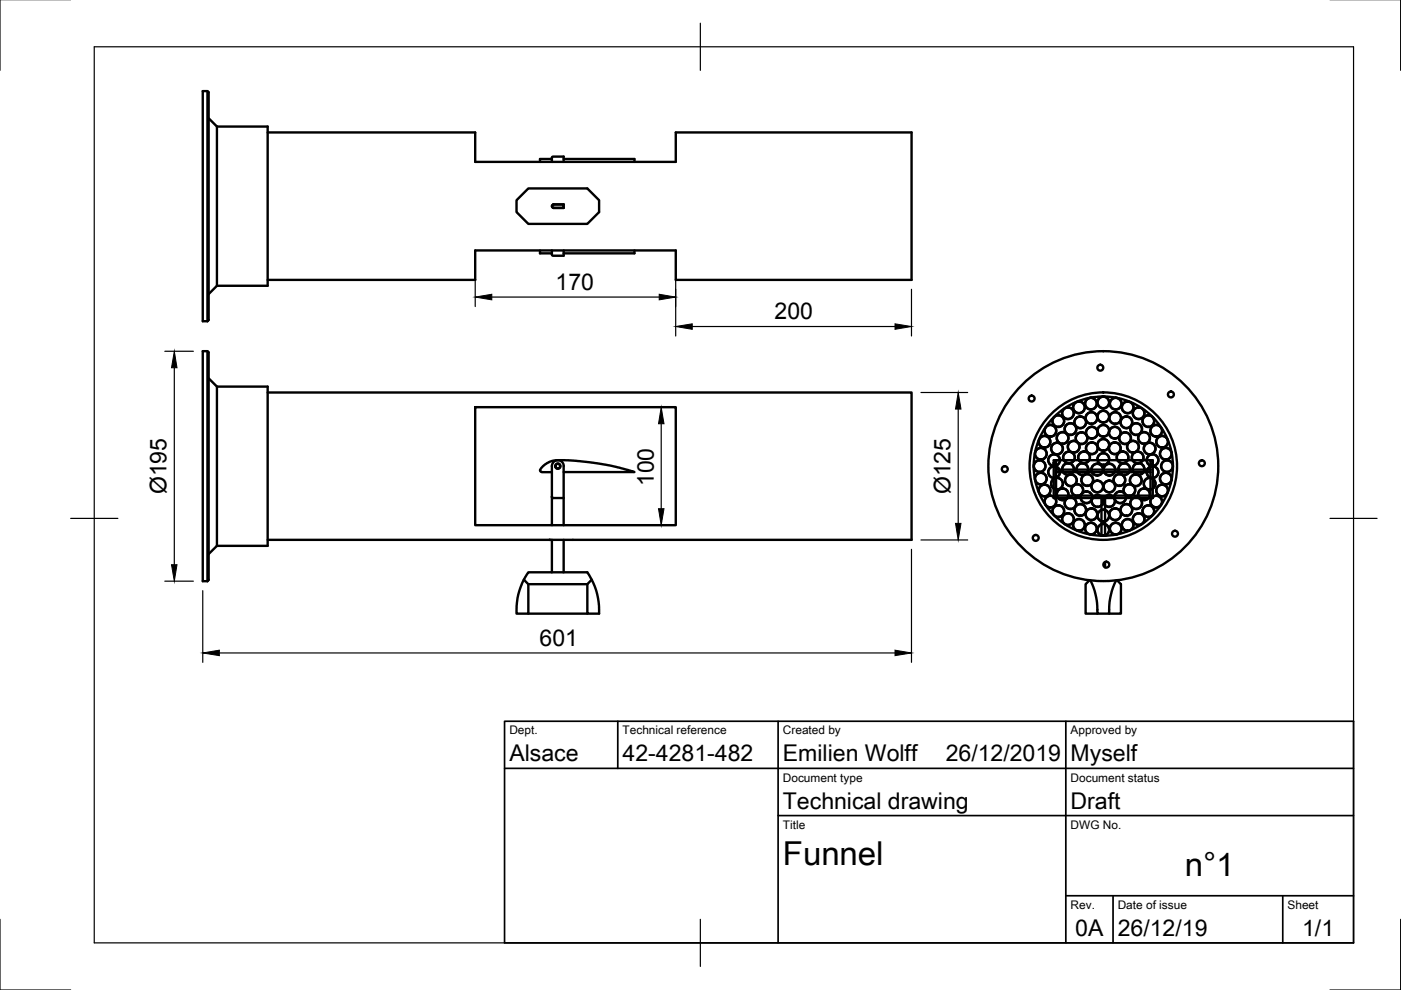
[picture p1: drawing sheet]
<svg xmlns="http://www.w3.org/2000/svg" width="297mm" height="210mm" viewBox="0 0 297 210" stroke-linecap="round" stroke-linejoin="round" font-family="sans-serif">
<!-- layer: Visible -->
<g fill="none" stroke="#000" stroke-width=".51">
<path d="M43 19.3h1l.2 .3v48.3l-.2 .2h-1zM44 19.3v48.8M44.2 25.1l1.8 1.7h10.7v33.8h-10.7M46 26.8v33.8M56.7 28.1h44.1v6.2h42.5v-6.2h50v31.2h-50v-6.2h-42.5v6.2h-44.1M117 33.7h-2.5v.6M117 34.3v-.9l.2-.2h2.3v1.1M119.5 33.7h15v.6M109.5 42.5l2.5-2.5h12.5l2.5 2.5v2.5l-2.5 2.5h-12.5l-2.5-2.5zM114.5 53.1v.6h2.5M117 53.1v.9l.2 .2h2.3v-1.1M117.4 43.3h2.1v.8h-2.1"/>
<path d="M117.4 43.3a.37 .37 0 0 0-.4 .4 .37 .37 0 0 0 .4 .4M134.5 53.1v.6h-15M43 74.5h1l.2 .2v48.3l-.2 .2h-1zM44 74.5v48.7M46 60.6l-1.8 1.7M44.2 80.2l1.8 1.8h10.7v33.7h-10.7M46 82v33.7M56.7 83.2h136.6v31.3h-136.6M100.8 86.3h42.5v25.1h-42.5zM117.3 98.1a1.24 1.24 0 0 1 1.4-.5 1.24 1.24 0 0 1 .8 1.2v12.6M117.3 98.1l-.3 .7v12.6M223.7 98.8l-.3-.7v7.5"/>
<path d="M223.9 99v.6M223.9 98.9v-1.3h20v1.3M223.9 99.6v.5M223.9 99.6h20M223.9 97.8v-.1l-.5-.1v.5M243.9 99v.6M243.9 99.6v.5M244.2 98.8l.2-.7v7.5M244.2 97.6h.2v.5M244.2 97.6l-.3 .2M46 115.7l-1.8 1.8M117 100.1h-2.2l-.2-.1-.1-.4 1.1-1.1 1-.6 1.3-.3h1.9l4.9 .4 3.7 .5 3.1 .7 3 .9h-15"/>
<path d="M117 105.3l.2 .3h2.3M117 114.5v6.8M119.5 114.5v6.8M223.4 105.6h10.2M223.5 105.5l-.1 .1M223.9 105.1l-.3 .3M223.9 100.1h20M223.9 100.1v5M223.9 105.1h4M228 105.1h.7M228.8 105.1h3.4M232.2 105.1h.9"/>
<path d="M233.2 105.1h1.5M233.5 105.6v8M233.6 105.6l.1-.1a.31 .31 0 0 1 .6 .1M234.3 105.6h10.1M234.3 105.6v8M234.3 119.2v1.1M234.7 105.1h.9M235.6 105.1h3.4M239.1 105.1h.7M239.9 105.1h4M243.9 105.1l.4 .3M243.9 100.1v5"/>
<path d="M244.3 105.5l.1 .1M111.1 122.9a13.9 13.9 0 0 0-1.6 7.2h2.5v-6.2M112 130.1h12.5M125.5 122.9l-1 1v6.2h2.5a14 14 0 0 0-2.5-8.8h-12.5l-.9 1.6 .9 1h12.5M231 123.1l-.8 .8v6.2h2.5M231.2 123.1a14.5 14.5 0 0 1 1.5 7h2.5a14.3 14.3 0 0 1 1.4-7M236.9 123.1l.8 .8v6.2h-2.5"/>
<circle cx="233.3" cy="78" r=".62"/>
<circle cx="118.3" cy="98.8" r=".5"/>
<circle cx="118.3" cy="98.8" r=".56"/>
<circle cx="213" cy="99.5" r=".62"/>
<circle cx="218.7" cy="84.5" r=".62"/>
<circle cx="220.4" cy="98.8" r="1.26"/>
<circle cx="220.4" cy="98.8" r="1.22"/>
<circle cx="220.7" cy="96.2" r="1.26"/>
<circle cx="220.7" cy="96.2" r="1.22"/>
<circle cx="221.5" cy="93.7" r="1.26"/>
<circle cx="221.5" cy="93.7" r="1.22"/>
<circle cx="222.7" cy="91.3" r="1.26"/>
<circle cx="222.7" cy="91.3" r="1.22"/>
<circle cx="223.5" cy="97.6" r="1.26"/>
<circle cx="223.5" cy="97.6" r="1.22"/>
<circle cx="224.1" cy="95.1" r="1.26"/>
<circle cx="224.1" cy="95.1" r="1.22"/>
<circle cx="224.4" cy="89.3" r="1.26"/>
<circle cx="224.4" cy="89.3" r="1.22"/>
<circle cx="225.3" cy="92.9" r="1.26"/>
<circle cx="225.3" cy="92.9" r="1.22"/>
<circle cx="226.4" cy="87.6" r="1.26"/>
<circle cx="226.4" cy="87.6" r="1.22"/>
<circle cx="226.5" cy="99.4" r="1.26"/>
<circle cx="226.5" cy="99.4" r="1.22"/>
<circle cx="226.6" cy="97" r="1.26"/>
<circle cx="226.6" cy="97" r="1.22"/>
<circle cx="227" cy="91" r="1.26"/>
<circle cx="227" cy="91" r="1.22"/>
<circle cx="227.6" cy="94.7" r="1.26"/>
<circle cx="227.6" cy="94.7" r="1.22"/>
<circle cx="228.8" cy="86.4" r="1.26"/>
<circle cx="228.8" cy="86.4" r="1.22"/>
<circle cx="229" cy="89.5" r="1.26"/>
<circle cx="229" cy="89.5" r="1.22"/>
<circle cx="229.3" cy="92.9" r="1.26"/>
<circle cx="229.3" cy="92.9" r="1.22"/>
<circle cx="229.5" cy="99.5" r="1.26"/>
<circle cx="229.5" cy="99.5" r="1.22"/>
<circle cx="229.8" cy="97" r="1.26"/>
<circle cx="229.8" cy="97" r="1.22"/>
<circle cx="231.3" cy="85.6" r="1.26"/>
<circle cx="231.3" cy="85.6" r="1.22"/>
<circle cx="231.4" cy="88.6" r="1.26"/>
<circle cx="231.4" cy="88.6" r="1.22"/>
<circle cx="231.5" cy="91.7" r="1.26"/>
<circle cx="231.5" cy="95" r="1.26"/>
<circle cx="231.5" cy="91.7" r="1.22"/>
<circle cx="231.5" cy="95" r="1.22"/>
<circle cx="232.6" cy="99.6" r="1.26"/>
<circle cx="232.6" cy="99.6" r="1.22"/>
<circle cx="233.9" cy="98.8" r="24.4"/>
<circle cx="233.9" cy="98.8" r="15.6"/>
<circle cx="233.9" cy="94.3" r="1.26"/>
<circle cx="233.9" cy="97.3" r="1.26"/>
<circle cx="233.9" cy="85.3" r="1.26"/>
<circle cx="233.9" cy="91.3" r="1.26"/>
<circle cx="233.9" cy="88.3" r="1.26"/>
<circle cx="233.9" cy="85.3" r="1.22"/>
<circle cx="233.9" cy="94.3" r="1.22"/>
<circle cx="233.9" cy="88.3" r="1.22"/>
<circle cx="233.9" cy="91.3" r="1.22"/>
<circle cx="233.9" cy="97.3" r="1.22"/>
<circle cx="233.9" cy="98.8" r="14.8"/>
<circle cx="235.2" cy="99.6" r="1.26"/>
<circle cx="235.2" cy="99.6" r="1.22"/>
<circle cx="236.4" cy="95" r="1.26"/>
<circle cx="236.4" cy="91.7" r="1.26"/>
<circle cx="236.4" cy="95" r="1.22"/>
<circle cx="236.4" cy="91.7" r="1.22"/>
<circle cx="236.4" cy="88.6" r="1.26"/>
<circle cx="236.4" cy="88.6" r="1.22"/>
<circle cx="236.5" cy="85.6" r="1.26"/>
<circle cx="236.5" cy="85.6" r="1.22"/>
<circle cx="238" cy="97" r="1.26"/>
<circle cx="238" cy="97" r="1.22"/>
<circle cx="238.4" cy="99.5" r="1.26"/>
<circle cx="238.4" cy="99.5" r="1.22"/>
<circle cx="238.5" cy="92.9" r="1.26"/>
<circle cx="238.5" cy="92.9" r="1.22"/>
<circle cx="238.8" cy="89.5" r="1.26"/>
<circle cx="238.8" cy="89.5" r="1.22"/>
<circle cx="239.1" cy="86.4" r="1.26"/>
<circle cx="239.1" cy="86.4" r="1.22"/>
<circle cx="240.2" cy="94.7" r="1.26"/>
<circle cx="240.2" cy="94.7" r="1.22"/>
<circle cx="240.9" cy="91" r="1.26"/>
<circle cx="240.9" cy="91" r="1.22"/>
<circle cx="241.2" cy="97" r="1.26"/>
<circle cx="241.2" cy="97" r="1.22"/>
<circle cx="241.4" cy="99.4" r="1.26"/>
<circle cx="241.4" cy="99.4" r="1.22"/>
<circle cx="241.4" cy="87.6" r="1.26"/>
<circle cx="241.4" cy="87.6" r="1.22"/>
<circle cx="242.6" cy="92.9" r="1.26"/>
<circle cx="242.6" cy="92.9" r="1.22"/>
<circle cx="243.5" cy="89.3" r="1.26"/>
<circle cx="243.5" cy="89.3" r="1.22"/>
<circle cx="243.7" cy="95.1" r="1.26"/>
<circle cx="243.7" cy="95.1" r="1.22"/>
<circle cx="244.4" cy="97.6" r="1.26"/>
<circle cx="244.4" cy="97.6" r="1.22"/>
<circle cx="245.1" cy="91.3" r="1.26"/>
<circle cx="245.1" cy="91.3" r="1.22"/>
<circle cx="246.4" cy="93.7" r="1.26"/>
<circle cx="246.4" cy="93.7" r="1.22"/>
<circle cx="247.2" cy="96.2" r="1.26"/>
<circle cx="247.2" cy="96.2" r="1.22"/>
<circle cx="247.4" cy="98.8" r="1.26"/>
<circle cx="247.4" cy="98.8" r="1.22"/>
<circle cx="248.3" cy="83.6" r=".62"/>
<circle cx="254.8" cy="98.2" r=".62"/>
<circle cx="219.6" cy="114" r=".62"/>
<circle cx="220.7" cy="101.5" r="1.26"/>
<circle cx="220.7" cy="101.5" r="1.22"/>
<circle cx="221.5" cy="104" r="1.26"/>
<circle cx="221.5" cy="104" r="1.22"/>
<circle cx="222.7" cy="106.3" r="1.26"/>
<circle cx="222.7" cy="106.3" r="1.22"/>
<circle cx="223.5" cy="100.1" r="1.26"/>
<circle cx="223.5" cy="100.1" r="1.22"/>
<circle cx="224.1" cy="102.6" r="1.26"/>
<circle cx="224.1" cy="102.6" r="1.22"/>
<circle cx="224.4" cy="108.4" r="1.26"/>
<circle cx="224.4" cy="108.4" r="1.22"/>
<circle cx="225.3" cy="104.8" r="1.26"/>
<circle cx="225.3" cy="104.8" r="1.22"/>
<circle cx="226.4" cy="110.1" r="1.26"/>
<circle cx="226.4" cy="110.1" r="1.22"/>
<circle cx="227" cy="106.7" r="1.26"/>
<circle cx="227" cy="106.7" r="1.22"/>
<circle cx="227" cy="101.8" r="1.26"/>
<circle cx="227" cy="101.8" r="1.22"/>
<circle cx="228.4" cy="103.9" r="1.26"/>
<circle cx="228.4" cy="103.9" r="1.22"/>
<circle cx="228.8" cy="111.3" r="1.26"/>
<circle cx="228.8" cy="111.3" r="1.22"/>
<circle cx="229" cy="108.1" r="1.26"/>
<circle cx="229" cy="108.1" r="1.22"/>
<circle cx="230.3" cy="105.4" r="1.26"/>
<circle cx="230.3" cy="105.4" r="1.22"/>
<circle cx="230.5" cy="101.8" r="1.26"/>
<circle cx="230.5" cy="101.8" r="1.22"/>
<circle cx="231.3" cy="112.1" r="1.26"/>
<circle cx="231.3" cy="112.1" r="1.22"/>
<circle cx="231.4" cy="109" r="1.26"/>
<circle cx="231.4" cy="109" r="1.22"/>
<circle cx="232.7" cy="103.1" r="1.26"/>
<circle cx="232.7" cy="103.1" r="1.22"/>
<circle cx="232.7" cy="106.2" r="1.26"/>
<circle cx="232.7" cy="106.2" r="1.22"/>
<circle cx="233.9" cy="109.3" r="1.26"/>
<circle cx="233.9" cy="112.3" r="1.26"/>
<circle cx="233.9" cy="109.3" r="1.22"/>
<circle cx="233.9" cy="112.3" r="1.22"/>
<circle cx="234.6" cy="119.7" r=".62"/>
<circle cx="235.2" cy="106.2" r="1.26"/>
<circle cx="235.2" cy="106.2" r="1.22"/>
<circle cx="235.2" cy="103.1" r="1.26"/>
<circle cx="235.2" cy="103.1" r="1.22"/>
<circle cx="236.4" cy="109" r="1.26"/>
<circle cx="236.4" cy="109" r="1.22"/>
<circle cx="236.5" cy="112.1" r="1.26"/>
<circle cx="236.5" cy="112.1" r="1.22"/>
<circle cx="237.3" cy="101.8" r="1.26"/>
<circle cx="237.3" cy="101.8" r="1.22"/>
<circle cx="237.5" cy="105.4" r="1.26"/>
<circle cx="237.5" cy="105.4" r="1.22"/>
<circle cx="238.8" cy="108.1" r="1.26"/>
<circle cx="238.8" cy="108.1" r="1.22"/>
<circle cx="239.1" cy="111.3" r="1.26"/>
<circle cx="239.1" cy="111.3" r="1.22"/>
<circle cx="239.4" cy="103.9" r="1.26"/>
<circle cx="239.4" cy="103.9" r="1.22"/>
<circle cx="240.8" cy="101.8" r="1.26"/>
<circle cx="240.8" cy="101.8" r="1.22"/>
<circle cx="240.9" cy="106.7" r="1.26"/>
<circle cx="240.9" cy="106.7" r="1.22"/>
<circle cx="241.4" cy="110.1" r="1.26"/>
<circle cx="241.4" cy="110.1" r="1.22"/>
<circle cx="242.6" cy="104.8" r="1.26"/>
<circle cx="242.6" cy="104.8" r="1.22"/>
<circle cx="243.5" cy="108.4" r="1.26"/>
<circle cx="243.5" cy="108.4" r="1.22"/>
<circle cx="243.7" cy="102.6" r="1.26"/>
<circle cx="243.7" cy="102.6" r="1.22"/>
<circle cx="244.4" cy="100.1" r="1.26"/>
<circle cx="244.4" cy="100.1" r="1.22"/>
<circle cx="245.1" cy="106.3" r="1.26"/>
<circle cx="245.1" cy="106.3" r="1.22"/>
<circle cx="246.4" cy="104" r="1.26"/>
<circle cx="246.4" cy="104" r="1.22"/>
<circle cx="247.2" cy="101.5" r="1.26"/>
<circle cx="247.2" cy="101.5" r="1.22"/>
<circle cx="249.1" cy="113.2" r=".62"/>
</g>
<circle cx="116.5" cy="114.5" r=".25" fill="#000"/>
<!-- layer: Border -->
<path d="M0 -.1v15M297 -.1v15M20 9.9h267v190h-267zM148.5 4.9v10M15 109.9h10M282 109.9h10M0 194.9v15h15M148.5 194.9v10M297 194.9v15h-15" fill="none" stroke="#000" stroke-width=".25"/>
<!-- layer: TitleBlock -->
<path d="M107 152.9h180v47h-180zM131 152.9v10M165 152.9v47M226 152.9v47M107 162.9h180M165 172.9h122M226 189.9h61M236 189.9v10M272 189.9v10" fill="none" stroke="#000" stroke-width=".36"/>
<!-- layer: Dimensions -->
<g fill="none" stroke="#000" stroke-width=".25">
<path d="M100.8 55.1v9.9M143.3 55.1v16.1M34.9 74.5h6.1M37 78v41.7M104.3 63h35.5M146.8 69.2h43M193.3 61.3v9.9M138.2 86.4h3.1M140.2 89.8v18.1M195.3 83.2h9.9M203.2 86.7v24.3M138.2 111.4h3.1"/>
<path d="M193.3 116.5v23.9M195.3 114.5h9.9M34.9 123.2h6.1M43 125.2v15.2M46.5 138.4h143.3"/>
</g>
<path d="M37 74.5l.5 3.5h-1.1zM100.8 63l3.5-.6v1.2zM139.8 62.4l3.5 .6-3.5 .6zM143.3 69.2l3.5-.5v1.1zM189.8 68.7l3.5 .5-3.5 .6zM140.2 86.4l.6 3.4h-1.2zM203.2 83.2l.6 3.5h-1.2zM36.4 119.7h1.1l-.5 3.5zM139.6 107.9h1.2l-.6 3.5zM202.6 111h1.2l-.6 3.5zM43 138.4l3.5-.5v1.1zM189.8 137.9l3.5 .5-3.5 .6z" fill="#000" stroke="#000" stroke-width=".21"/>
<g font-size="7">
<text x="166" y="183.4">Funnel</text>
<text x="251.2" y="185.8">n°1</text>
</g>
<g font-size="4.9">
<text x="117.8" y="61.4">170</text>
<text x="164.2" y="67.7">200</text>
<text x="35.3" y="104.8" transform="rotate(-90 35.3 104.8)">Ø195</text>
<text x="138.6" y="103.1" transform="rotate(-90 138.6 103.1)">100</text>
<text x="201.5" y="104.8" transform="rotate(-90 201.5 104.8)">Ø125</text>
<text x="114.4" y="136.9">601</text>
<text x="108" y="161.4">Alsace</text>
<text x="132" y="161.4">42-4281-482</text>
<text x="166" y="161.4">Emilien Wolff</text>
<text x="200.5" y="161.4">26/12/2019</text>
<text x="227" y="161.4">Myself</text>
<text x="166" y="171.4">Technical drawing</text>
<text x="227" y="171.4">Draft</text>
<text x="228" y="198.5">0A</text>
<text x="237" y="198.4">26/12/19</text>
<text x="276.1" y="198.5">1/1</text>
</g>
<g font-size="2.5">
<text x="108" y="155.7">Dept.</text>
<text x="132" y="155.7">Technical reference</text>
<text x="166" y="155.7">Created by</text>
<text x="227" y="155.7">Approved by</text>
<text x="166" y="165.7">Document type</text>
<text x="227" y="165.7">Document status</text>
<text x="166" y="175.7">Title</text>
<text x="227" y="175.7">DWG No.</text>
<text x="227" y="192.7">Rev.</text>
<text x="237" y="192.7">Date of issue</text>
<text x="273" y="192.7">Sheet</text>
</g>
</svg>
